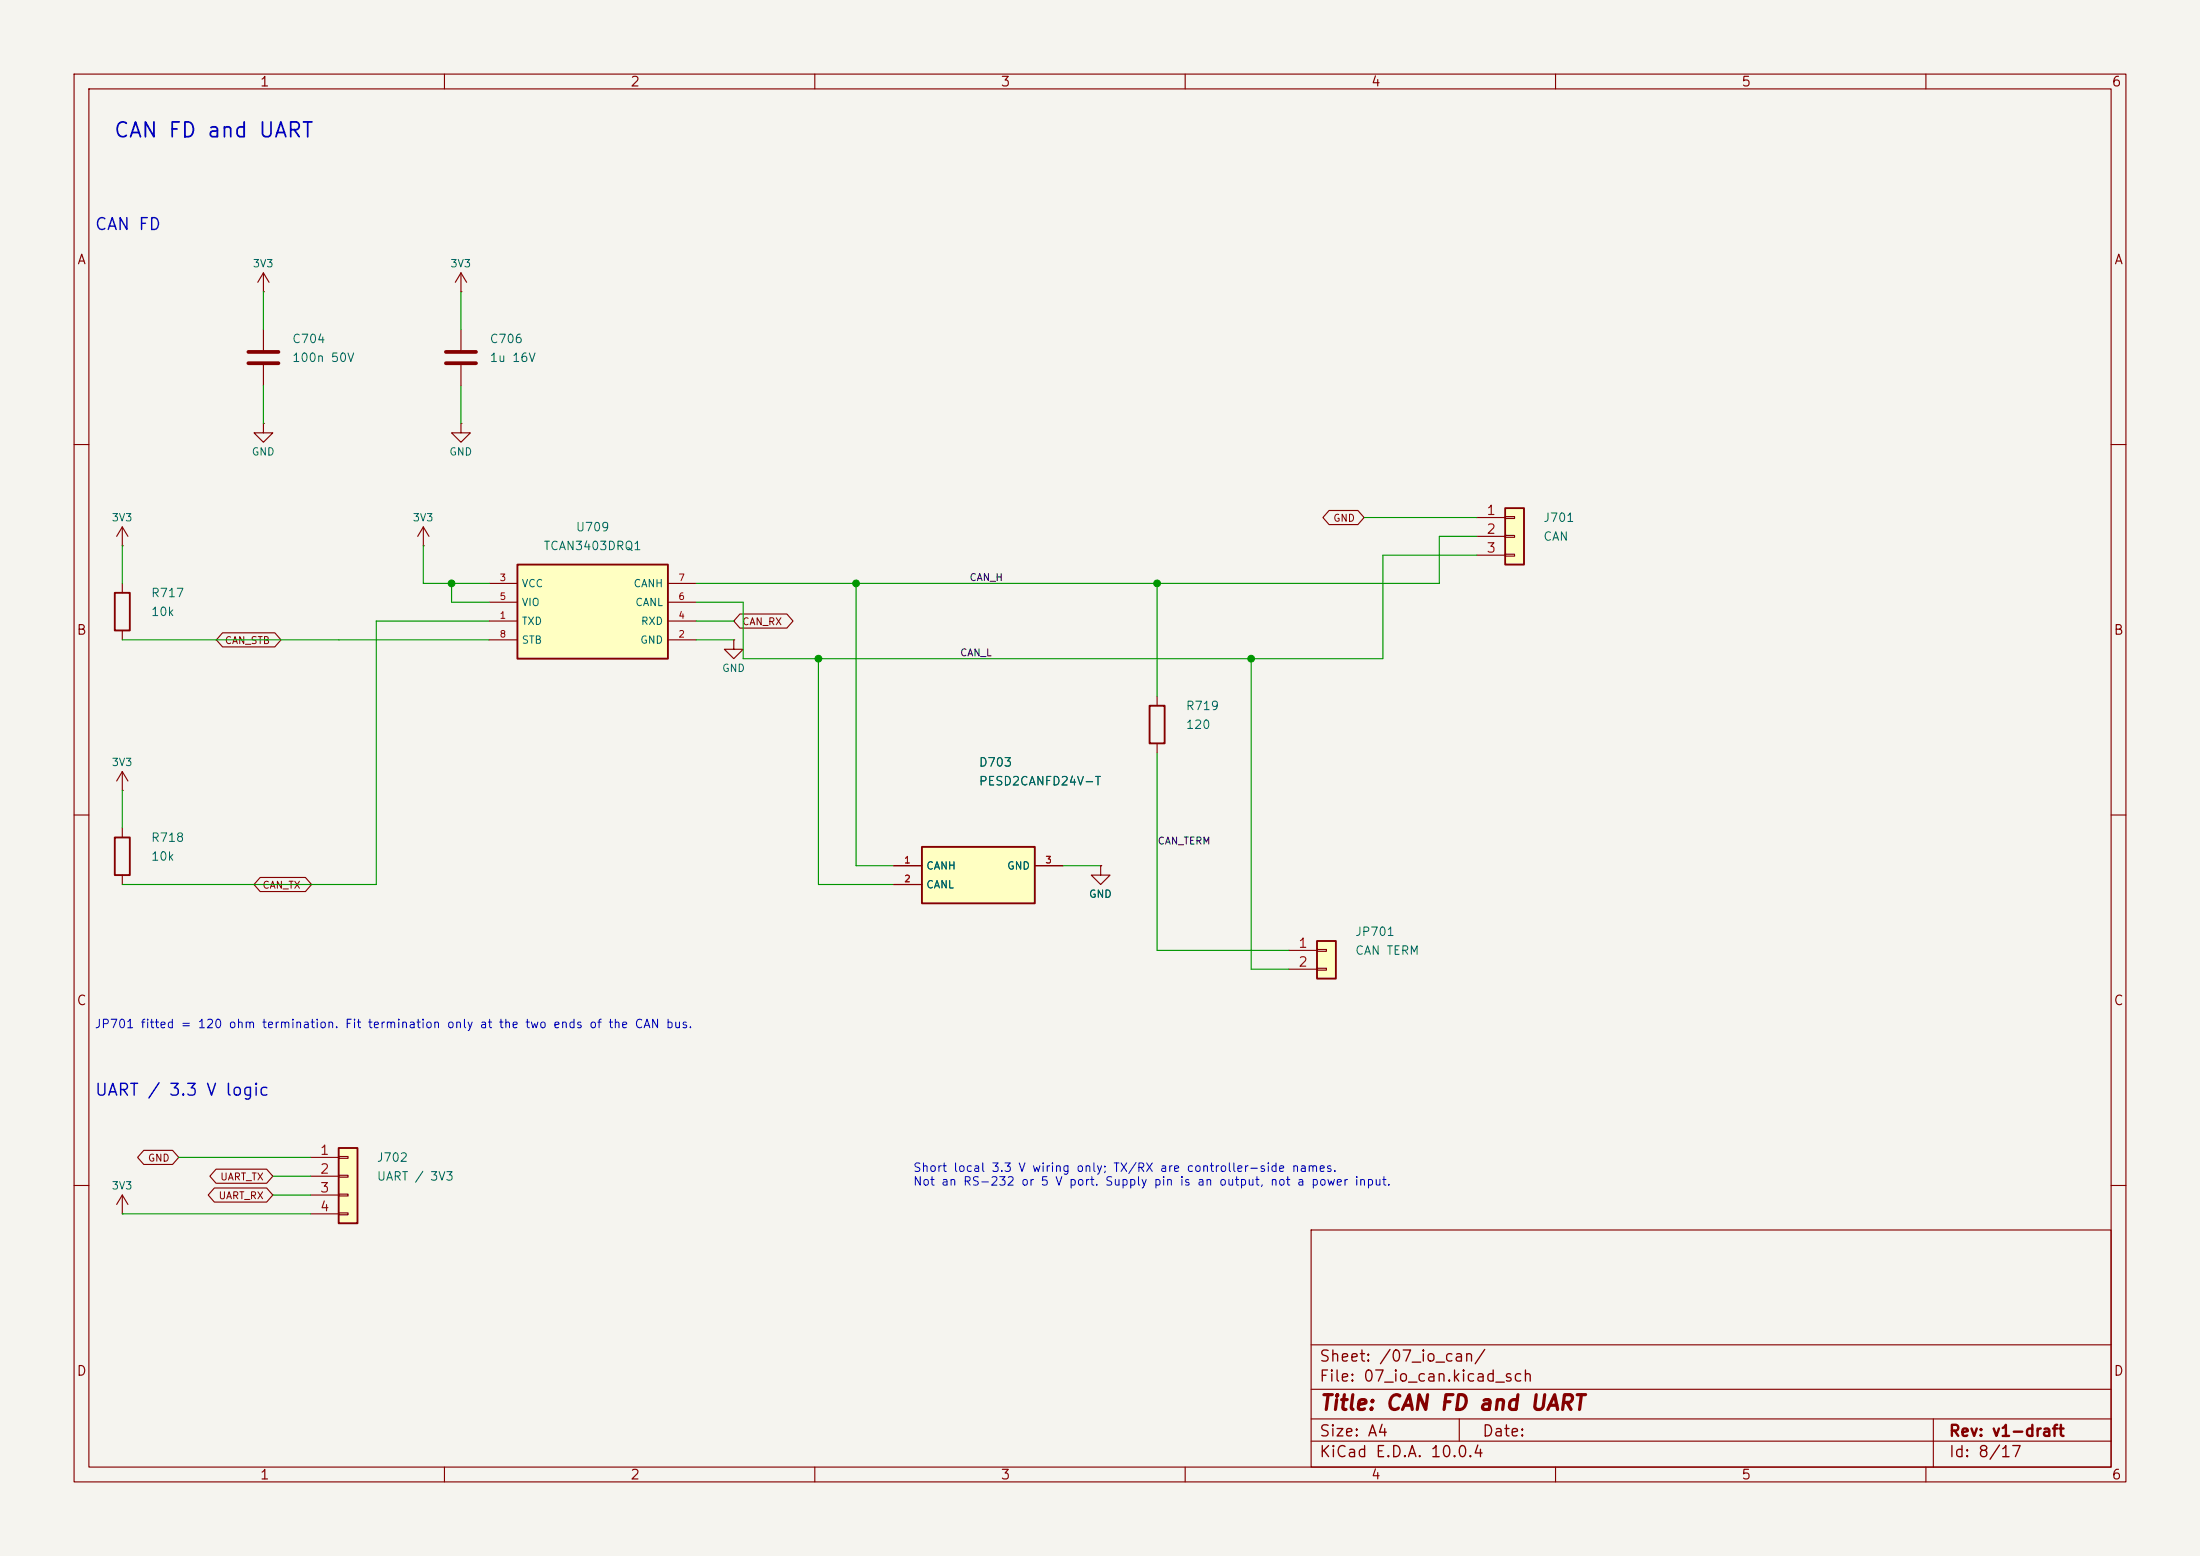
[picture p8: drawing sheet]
(kicad_sch
 (version 20260306)
 (generator "eeschema")
 (paper "A4")
 (title_block
  (title "CAN FD and UART")
  (rev "v1-draft"))
 (lib_symbols
  (symbol "bldc-esc:TCAN3403"
   (pin_names
    (offset 0.508)) (exclude_from_sim no) (in_bom yes) (on_board yes)
   (property "Reference" "U" (at 0 11.43 0) (effects (font (size 1.27 1.27))))
   (property "Value" "TCAN3403" (at 0 8.89 0) (effects (font (size 1.0 1.0))))
   (property "Footprint" "" (at 0 0 0) (effects (font (size 1.0 1.0)) (hide yes)))
   (property "Datasheet" "https://www.ti.com/lit/ds/symlink/tcan3403-q1.pdf" (at 0 0 0) (effects (font (size 1.0 1.0)) (hide yes)))
   (symbol "TCAN3403_0_1"
    (rectangle (start -10.16 6.35) (end 10.16 -6.35) (stroke (width 0.254) (type default)) (fill (type background))))
   (symbol "TCAN3403_1_1"
    (pin power_in line (at -13.97 3.8099999999999996 0) (length 3.81) (name "VCC" (effects (font (size 1.0 1.0)))) (number "3" (effects (font (size 0.9 0.9)))))
    (pin power_in line (at -13.97 1.2699999999999996 0) (length 3.81) (name "VIO" (effects (font (size 1.0 1.0)))) (number "5" (effects (font (size 0.9 0.9)))))
    (pin input line (at -13.97 -1.2700000000000005 0) (length 3.81) (name "TXD" (effects (font (size 1.0 1.0)))) (number "1" (effects (font (size 0.9 0.9)))))
    (pin input line (at -13.97 -3.8100000000000005 0) (length 3.81) (name "STB" (effects (font (size 1.0 1.0)))) (number "8" (effects (font (size 0.9 0.9)))))
    (pin bidirectional line (at 13.97 3.8099999999999996 180) (length 3.81) (name "CANH" (effects (font (size 1.0 1.0)))) (number "7" (effects (font (size 0.9 0.9)))))
    (pin bidirectional line (at 13.97 1.2699999999999996 180) (length 3.81) (name "CANL" (effects (font (size 1.0 1.0)))) (number "6" (effects (font (size 0.9 0.9)))))
    (pin output line (at 13.97 -1.2700000000000005 180) (length 3.81) (name "RXD" (effects (font (size 1.0 1.0)))) (number "4" (effects (font (size 0.9 0.9)))))
    (pin power_in line (at 13.97 -3.8100000000000005 180) (length 3.81) (name "GND" (effects (font (size 1.0 1.0)))) (number "2" (effects (font (size 0.9 0.9))))))
   (embedded_fonts no))
  (symbol "Device:R"
   (pin_numbers (hide yes))
   (pin_names
    (offset 0)) (exclude_from_sim no) (in_bom yes) (on_board yes)
   (in_pos_files yes)
   (duplicate_pin_numbers_are_jumpers no)
   (property "Reference" "R" (at 2.032 0 90) (show_name no) (do_not_autoplace no) (effects (font (size 1.27 1.27))))
   (property "Value" "R" (at 0 0 90) (show_name no) (do_not_autoplace no) (effects (font (size 1.27 1.27))))
   (property "Footprint" "" (at -1.778 0 90) (show_name no) (do_not_autoplace no) (hide yes) (effects (font (size 1.27 1.27))))
   (property "Datasheet" "" (at 0 0 0) (show_name no) (do_not_autoplace no) (hide yes) (effects (font (size 1.27 1.27))))
   (property "Description" "Resistor" (at 0 0 0) (show_name no) (do_not_autoplace no) (hide yes) (effects (font (size 1.27 1.27))))
   (symbol "R_0_1"
    (rectangle (start -1.016 -2.54) (end 1.016 2.54) (stroke (width 0.254) (type default)) (fill (type none))))
   (symbol "R_1_1"
    (pin passive line (at 0 3.81 270) (length 1.27) (name "" (effects (font (size 1.27 1.27)))) (number "1" (effects (font (size 1.27 1.27)))))
    (pin passive line (at 0 -3.81 90) (length 1.27) (name "" (effects (font (size 1.27 1.27)))) (number "2" (effects (font (size 1.27 1.27))))))
   (embedded_fonts no))
  (symbol "Device:C"
   (pin_numbers (hide yes))
   (pin_names
    (offset 0.254)) (exclude_from_sim no) (in_bom yes) (on_board yes)
   (in_pos_files yes)
   (duplicate_pin_numbers_are_jumpers no)
   (property "Reference" "C" (at 0.635 2.54 0) (show_name no) (do_not_autoplace no) (effects (font (size 1.27 1.27)) (justify left)))
   (property "Value" "C" (at 0.635 -2.54 0) (show_name no) (do_not_autoplace no) (effects (font (size 1.27 1.27)) (justify left)))
   (property "Footprint" "" (at 0.9652 -3.81 0) (show_name no) (do_not_autoplace no) (hide yes) (effects (font (size 1.27 1.27))))
   (property "Datasheet" "" (at 0 0 0) (show_name no) (do_not_autoplace no) (hide yes) (effects (font (size 1.27 1.27))))
   (property "Description" "Unpolarized capacitor" (at 0 0 0) (show_name no) (do_not_autoplace no) (hide yes) (effects (font (size 1.27 1.27))))
   (symbol "C_0_1"
    (polyline (pts (xy -2.032 0.762) (xy 2.032 0.762)) (stroke (width 0.508) (type default)) (fill (type none)))
    (polyline (pts (xy -2.032 -0.762) (xy 2.032 -0.762)) (stroke (width 0.508) (type default)) (fill (type none))))
   (symbol "C_1_1"
    (pin passive line (at 0 3.81 270) (length 2.794) (name "" (effects (font (size 1.27 1.27)))) (number "1" (effects (font (size 1.27 1.27)))))
    (pin passive line (at 0 -3.81 90) (length 2.794) (name "" (effects (font (size 1.27 1.27)))) (number "2" (effects (font (size 1.27 1.27))))))
   (embedded_fonts no))
  (symbol "Connector_Generic:Conn_01x03"
   (pin_names
    (offset 1.016) (hide yes)) (exclude_from_sim no) (in_bom yes) (on_board yes)
   (in_pos_files yes)
   (duplicate_pin_numbers_are_jumpers no)
   (property "Reference" "J" (at 0 5.08 0) (show_name no) (do_not_autoplace no) (effects (font (size 1.27 1.27))))
   (property "Value" "Conn_01x03" (at 0 -5.08 0) (show_name no) (do_not_autoplace no) (effects (font (size 1.27 1.27))))
   (property "Footprint" "" (at 0 0 0) (show_name no) (do_not_autoplace no) (hide yes) (effects (font (size 1.27 1.27))))
   (property "Datasheet" "" (at 0 0 0) (show_name no) (do_not_autoplace no) (hide yes) (effects (font (size 1.27 1.27))))
   (property "Description" "Generic connector, single row, 01x03, script generated (kicad-library-utils/schlib/autogen/connector/)" (at 0 0 0) (show_name no) (do_not_autoplace no) (hide yes) (effects (font (size 1.27 1.27))))
   (symbol "Conn_01x03_1_1"
    (rectangle (start -1.27 3.81) (end 1.27 -3.81) (stroke (width 0.254) (type default)) (fill (type background)))
    (rectangle (start -1.27 2.667) (end 0 2.413) (stroke (width 0.1524) (type default)) (fill (type none)))
    (rectangle (start -1.27 0.127) (end 0 -0.127) (stroke (width 0.1524) (type default)) (fill (type none)))
    (rectangle (start -1.27 -2.413) (end 0 -2.667) (stroke (width 0.1524) (type default)) (fill (type none)))
    (pin passive line (at -5.08 2.54 0) (length 3.81) (name "Pin_1" (effects (font (size 1.27 1.27)))) (number "1" (effects (font (size 1.27 1.27)))))
    (pin passive line (at -5.08 0 0) (length 3.81) (name "Pin_2" (effects (font (size 1.27 1.27)))) (number "2" (effects (font (size 1.27 1.27)))))
    (pin passive line (at -5.08 -2.54 0) (length 3.81) (name "Pin_3" (effects (font (size 1.27 1.27)))) (number "3" (effects (font (size 1.27 1.27))))))
   (embedded_fonts no))
  (symbol "Connector_Generic:Conn_01x02"
   (pin_names
    (offset 1.016) (hide yes)) (exclude_from_sim no) (in_bom yes) (on_board yes)
   (in_pos_files yes)
   (duplicate_pin_numbers_are_jumpers no)
   (property "Reference" "J" (at 0 2.54 0) (show_name no) (do_not_autoplace no) (effects (font (size 1.27 1.27))))
   (property "Value" "Conn_01x02" (at 0 -5.08 0) (show_name no) (do_not_autoplace no) (effects (font (size 1.27 1.27))))
   (property "Footprint" "" (at 0 0 0) (show_name no) (do_not_autoplace no) (hide yes) (effects (font (size 1.27 1.27))))
   (property "Datasheet" "" (at 0 0 0) (show_name no) (do_not_autoplace no) (hide yes) (effects (font (size 1.27 1.27))))
   (property "Description" "Generic connector, single row, 01x02, script generated (kicad-library-utils/schlib/autogen/connector/)" (at 0 0 0) (show_name no) (do_not_autoplace no) (hide yes) (effects (font (size 1.27 1.27))))
   (symbol "Conn_01x02_1_1"
    (rectangle (start -1.27 1.27) (end 1.27 -3.81) (stroke (width 0.254) (type default)) (fill (type background)))
    (rectangle (start -1.27 0.127) (end 0 -0.127) (stroke (width 0.1524) (type default)) (fill (type none)))
    (rectangle (start -1.27 -2.413) (end 0 -2.667) (stroke (width 0.1524) (type default)) (fill (type none)))
    (pin passive line (at -5.08 0 0) (length 3.81) (name "Pin_1" (effects (font (size 1.27 1.27)))) (number "1" (effects (font (size 1.27 1.27)))))
    (pin passive line (at -5.08 -2.54 0) (length 3.81) (name "Pin_2" (effects (font (size 1.27 1.27)))) (number "2" (effects (font (size 1.27 1.27))))))
   (embedded_fonts no))
  (symbol "bldc-esc:PESD2CANFD24V_T"
   (pin_names
    (offset 0.508)) (exclude_from_sim no) (in_bom yes) (on_board yes)
   (property "Reference" "U" (at 0 8.89 0) (effects (font (size 1.27 1.27))))
   (property "Value" "PESD2CANFD24V_T" (at 0 6.35 0) (effects (font (size 1.0 1.0))))
   (property "Footprint" "" (at 0 0 0) (effects (font (size 1.0 1.0)) (hide yes)))
   (property "Datasheet" "https://assets.nexperia.com/documents/data-sheet/PESD2CANFD24V-T.pdf" (at 0 0 0) (effects (font (size 1.0 1.0)) (hide yes)))
   (symbol "PESD2CANFD24V_T_0_1"
    (rectangle (start -7.62 3.81) (end 7.62 -3.81) (stroke (width 0.254) (type default)) (fill (type background))))
   (symbol "PESD2CANFD24V_T_1_1"
    (pin passive line (at -11.43 1.27 0) (length 3.81) (name "CANH" (effects (font (size 1.0 1.0)))) (number "1" (effects (font (size 0.9 0.9)))))
    (pin passive line (at -11.43 -1.27 0) (length 3.81) (name "CANL" (effects (font (size 1.0 1.0)))) (number "2" (effects (font (size 0.9 0.9)))))
    (pin passive line (at 11.43 1.27 180) (length 3.81) (name "GND" (effects (font (size 1.0 1.0)))) (number "3" (effects (font (size 0.9 0.9))))))
   (embedded_fonts no))
  (symbol "Connector_Generic:Conn_01x04"
   (pin_names
    (offset 1.016) (hide yes)) (exclude_from_sim no) (in_bom yes) (on_board yes)
   (in_pos_files yes)
   (duplicate_pin_numbers_are_jumpers no)
   (property "Reference" "J" (at 0 5.08 0) (show_name no) (do_not_autoplace no) (effects (font (size 1.27 1.27))))
   (property "Value" "Conn_01x04" (at 0 -7.62 0) (show_name no) (do_not_autoplace no) (effects (font (size 1.27 1.27))))
   (property "Footprint" "" (at 0 0 0) (show_name no) (do_not_autoplace no) (hide yes) (effects (font (size 1.27 1.27))))
   (property "Datasheet" "" (at 0 0 0) (show_name no) (do_not_autoplace no) (hide yes) (effects (font (size 1.27 1.27))))
   (property "Description" "Generic connector, single row, 01x04, script generated (kicad-library-utils/schlib/autogen/connector/)" (at 0 0 0) (show_name no) (do_not_autoplace no) (hide yes) (effects (font (size 1.27 1.27))))
   (symbol "Conn_01x04_1_1"
    (rectangle (start -1.27 3.81) (end 1.27 -6.35) (stroke (width 0.254) (type default)) (fill (type background)))
    (rectangle (start -1.27 2.667) (end 0 2.413) (stroke (width 0.1524) (type default)) (fill (type none)))
    (rectangle (start -1.27 0.127) (end 0 -0.127) (stroke (width 0.1524) (type default)) (fill (type none)))
    (rectangle (start -1.27 -2.413) (end 0 -2.667) (stroke (width 0.1524) (type default)) (fill (type none)))
    (rectangle (start -1.27 -4.953) (end 0 -5.207) (stroke (width 0.1524) (type default)) (fill (type none)))
    (pin passive line (at -5.08 2.54 0) (length 3.81) (name "Pin_1" (effects (font (size 1.27 1.27)))) (number "1" (effects (font (size 1.27 1.27)))))
    (pin passive line (at -5.08 0 0) (length 3.81) (name "Pin_2" (effects (font (size 1.27 1.27)))) (number "2" (effects (font (size 1.27 1.27)))))
    (pin passive line (at -5.08 -2.54 0) (length 3.81) (name "Pin_3" (effects (font (size 1.27 1.27)))) (number "3" (effects (font (size 1.27 1.27)))))
    (pin passive line (at -5.08 -5.08 0) (length 3.81) (name "Pin_4" (effects (font (size 1.27 1.27)))) (number "4" (effects (font (size 1.27 1.27))))))
   (embedded_fonts no))
  (symbol "power:GND"
   (power global)
   (pin_numbers (hide yes))
   (pin_names
    (offset 0) (hide yes)) (exclude_from_sim no) (in_bom yes) (on_board yes)
   (in_pos_files yes)
   (duplicate_pin_numbers_are_jumpers no)
   (property "Reference" "#PWR" (at 0 -6.35 0) (show_name no) (do_not_autoplace no) (hide yes) (effects (font (size 1.27 1.27))))
   (property "Value" "GND" (at 0 -3.81 0) (show_name no) (do_not_autoplace no) (effects (font (size 1.27 1.27))))
   (property "Footprint" "" (at 0 0 0) (show_name no) (do_not_autoplace no) (hide yes) (effects (font (size 1.27 1.27))))
   (property "Datasheet" "" (at 0 0 0) (show_name no) (do_not_autoplace no) (hide yes) (effects (font (size 1.27 1.27))))
   (property "Description" "Power symbol creates a global label with name \"GND\" , ground" (at 0 0 0) (show_name no) (do_not_autoplace no) (hide yes) (effects (font (size 1.27 1.27))))
   (symbol "GND_0_1"
    (polyline (pts (xy 0 0) (xy 0 -1.27) (xy 1.27 -1.27) (xy 0 -2.54) (xy -1.27 -1.27) (xy 0 -1.27)) (stroke (width 0) (type default)) (fill (type none))))
   (symbol "GND_1_1"
    (pin power_in line (at 0 0 270) (length 0) (name "" (effects (font (size 1.27 1.27)))) (number "1" (effects (font (size 1.27 1.27))))))
   (embedded_fonts no))
  (symbol "power:VCC"
   (power global)
   (pin_numbers (hide yes))
   (pin_names
    (offset 0) (hide yes)) (exclude_from_sim no) (in_bom yes) (on_board yes)
   (in_pos_files yes)
   (duplicate_pin_numbers_are_jumpers no)
   (property "Reference" "#PWR" (at 0 -3.81 0) (show_name no) (do_not_autoplace no) (hide yes) (effects (font (size 1.27 1.27))))
   (property "Value" "VCC" (at 0 3.556 0) (show_name no) (do_not_autoplace no) (effects (font (size 1.27 1.27))))
   (property "Footprint" "" (at 0 0 0) (show_name no) (do_not_autoplace no) (hide yes) (effects (font (size 1.27 1.27))))
   (property "Datasheet" "" (at 0 0 0) (show_name no) (do_not_autoplace no) (hide yes) (effects (font (size 1.27 1.27))))
   (property "Description" "Power symbol creates a global label with name \"VCC\"" (at 0 0 0) (show_name no) (do_not_autoplace no) (hide yes) (effects (font (size 1.27 1.27))))
   (symbol "VCC_0_1"
    (polyline (pts (xy -0.762 1.27) (xy 0 2.54)) (stroke (width 0) (type default)) (fill (type none)))
    (polyline (pts (xy 0 2.54) (xy 0.762 1.27)) (stroke (width 0) (type default)) (fill (type none)))
    (polyline (pts (xy 0 0) (xy 0 2.54)) (stroke (width 0) (type default)) (fill (type none))))
   (symbol "VCC_1_1"
    (pin power_in line (at 0 0 90) (length 0) (name "" (effects (font (size 1.27 1.27)))) (number "1" (effects (font (size 1.27 1.27))))))
   (embedded_fonts no)))
 (text "CAN FD and UART" (at 15.24 17.78 0) (effects (font (size 2.0 2.0)) (justify left)))
 (text "CAN FD" (at 12.7 30.48 0) (effects (font (size 1.6 1.6)) (justify left)))
 (text "JP701 fitted = 120 ohm termination. Fit termination only at the two ends of the CAN bus." (at 12.7 138.43 0) (effects (font (size 1.15 1.15)) (justify left)))
 (text "UART / 3.3 V logic" (at 12.7 147.32 0) (effects (font (size 1.6 1.6)) (justify left)))
 (text "Short local 3.3 V wiring only; TX/RX are controller-side names.\nNot an RS-232 or 5 V port. Supply pin is an output, not a power input." (at 123.19 158.75 0) (effects (font (size 1.15 1.15)) (justify left)))
 (symbol
  (lib_id "bldc-esc:TCAN3403") (at 80.01 82.55 0) (unit 1) (exclude_from_sim no) (in_bom yes) (on_board yes) (dnp no)
  (property "Reference" "U709" (at 80.01 71.12 0) (effects (font (size 1.15 1.15))))
  (property "Value" "TCAN3403DRQ1" (at 80.01 73.66 0) (effects (font (size 1.15 1.15))))
  (property "Footprint" "Package_SO:SOIC-8_3.9x4.9mm_P1.27mm" (at 80.01 82.55 0) (effects (font (size 1.15 1.15))) (hide yes))
  (property "Datasheet" "https://www.ti.com/lit/ds/symlink/tcan3403-q1.pdf" (at 80.01 82.55 0) (effects (font (size 1.15 1.15))) (hide yes))
  (property "MPN" "TCAN3403DRQ1" (at 80.01 82.55 0) (effects (font (size 1.15 1.15))) (hide yes))
  (property "Manufacturer" "Texas Instruments" (at 80.01 82.55 0) (effects (font (size 1.15 1.15))) (hide yes)))
 (symbol
  (lib_id "Device:C") (at 35.56 48.26 0) (unit 1) (exclude_from_sim no) (in_bom yes) (on_board yes) (dnp no)
  (property "Reference" "C704" (at 39.37 45.72 0) (effects (font (size 1.15 1.15)) (justify left)))
  (property "Value" "100n 50V" (at 39.37 48.26 0) (effects (font (size 1.15 1.15)) (justify left)))
  (property "Footprint" "Capacitor_SMD:C_0603_1608Metric" (at 35.56 48.26 0) (effects (font (size 1.15 1.15)) (justify left)) (hide yes))
  (property "Datasheet" "" (at 35.56 48.26 0) (effects (font (size 1.15 1.15)) (justify left)) (hide yes))
  (property "MPN" "C0603C104K5RACTU" (at 35.56 48.26 0) (effects (font (size 1.15 1.15)) (justify left)) (hide yes))
  (property "Manufacturer" "KEMET" (at 35.56 48.26 0) (effects (font (size 1.15 1.15)) (justify left)) (hide yes)))
 (symbol
  (lib_id "Device:C") (at 62.23 48.26 0) (unit 1) (exclude_from_sim no) (in_bom yes) (on_board yes) (dnp no)
  (property "Reference" "C706" (at 66.04 45.72 0) (effects (font (size 1.15 1.15)) (justify left)))
  (property "Value" "1u 16V" (at 66.04 48.26 0) (effects (font (size 1.15 1.15)) (justify left)))
  (property "Footprint" "Capacitor_SMD:C_0603_1608Metric" (at 62.23 48.26 0) (effects (font (size 1.15 1.15)) (justify left)) (hide yes))
  (property "Datasheet" "" (at 62.23 48.26 0) (effects (font (size 1.15 1.15)) (justify left)) (hide yes))
  (property "MPN" "C0603C105K4RACTU" (at 62.23 48.26 0) (effects (font (size 1.15 1.15)) (justify left)) (hide yes))
  (property "Manufacturer" "KEMET" (at 62.23 48.26 0) (effects (font (size 1.15 1.15)) (justify left)) (hide yes)))
 (symbol
  (lib_id "Device:R") (at 16.51 82.55 0) (unit 1) (exclude_from_sim no) (in_bom yes) (on_board yes) (dnp no)
  (property "Reference" "R717" (at 20.32 80.01 0) (effects (font (size 1.15 1.15)) (justify left)))
  (property "Value" "10k" (at 20.32 82.55 0) (effects (font (size 1.15 1.15)) (justify left)))
  (property "Footprint" "Resistor_SMD:R_0603_1608Metric" (at 16.51 82.55 0) (effects (font (size 1.15 1.15)) (justify left)) (hide yes))
  (property "Datasheet" "" (at 16.51 82.55 0) (effects (font (size 1.15 1.15)) (justify left)) (hide yes))
  (property "MPN" "RC0603FR-0710KL" (at 16.51 82.55 0) (effects (font (size 1.15 1.15)) (justify left)) (hide yes))
  (property "Manufacturer" "Yageo" (at 16.51 82.55 0) (effects (font (size 1.15 1.15)) (justify left)) (hide yes)))
 (symbol
  (lib_id "Device:R") (at 16.51 115.57 0) (unit 1) (exclude_from_sim no) (in_bom yes) (on_board yes) (dnp no)
  (property "Reference" "R718" (at 20.32 113.03 0) (effects (font (size 1.15 1.15)) (justify left)))
  (property "Value" "10k" (at 20.32 115.57 0) (effects (font (size 1.15 1.15)) (justify left)))
  (property "Footprint" "Resistor_SMD:R_0603_1608Metric" (at 16.51 115.57 0) (effects (font (size 1.15 1.15)) (justify left)) (hide yes))
  (property "Datasheet" "" (at 16.51 115.57 0) (effects (font (size 1.15 1.15)) (justify left)) (hide yes))
  (property "MPN" "RC0603FR-0710KL" (at 16.51 115.57 0) (effects (font (size 1.15 1.15)) (justify left)) (hide yes))
  (property "Manufacturer" "Yageo" (at 16.51 115.57 0) (effects (font (size 1.15 1.15)) (justify left)) (hide yes)))
 (symbol
  (lib_id "bldc-esc:PESD2CANFD24V_T") (at 132.08 118.11 0) (unit 1) (exclude_from_sim no) (in_bom yes) (on_board yes) (dnp no)
  (property "Reference" "D703" (at 132.08 102.87 0) (effects (font (size 1.15 1.15)) (justify left)))
  (property "Value" "PESD2CANFD24V-T" (at 132.08 105.41 0) (effects (font (size 1.15 1.15)) (justify left)))
  (property "Footprint" "Package_TO_SOT_SMD:SOT-23" (at 132.08 118.11 0) (effects (font (size 1.15 1.15)) (justify left)) (hide yes))
  (property "Datasheet" "https://assets.nexperia.com/documents/data-sheet/PESD2CANFD24V-T.pdf" (at 132.08 118.11 0) (effects (font (size 1.15 1.15)) (justify left)) (hide yes))
  (property "MPN" "PESD2CANFD24V-T,215" (at 132.08 118.11 0) (effects (font (size 1.15 1.15)) (justify left)) (hide yes))
  (property "Manufacturer" "Nexperia" (at 132.08 118.11 0) (effects (font (size 1.15 1.15)) (justify left)) (hide yes)))
 (symbol
  (lib_id "Connector_Generic:Conn_01x03") (at 204.47 72.39 0) (unit 1) (exclude_from_sim no) (in_bom yes) (on_board yes) (dnp no)
  (property "Reference" "J701" (at 208.28 69.85 0) (effects (font (size 1.15 1.15)) (justify left)))
  (property "Value" "CAN" (at 208.28 72.39 0) (effects (font (size 1.15 1.15)) (justify left)))
  (property "Footprint" "Connector_JST:JST_GH_BM03B-GHS-TBT_1x03-1MP_P1.25mm_Vertical" (at 204.47 72.39 0) (effects (font (size 1.15 1.15)) (justify left)) (hide yes))
  (property "Datasheet" "" (at 204.47 72.39 0) (effects (font (size 1.15 1.15)) (justify left)) (hide yes))
  (property "MPN" "BM03B-GHS-TBT(LF)(SN)" (at 204.47 72.39 0) (effects (font (size 1.15 1.15)) (justify left)) (hide yes))
  (property "Manufacturer" "JST" (at 204.47 72.39 0) (effects (font (size 1.15 1.15)) (justify left)) (hide yes)))
 (symbol
  (lib_id "Device:R") (at 156.21 97.79 0) (unit 1) (exclude_from_sim no) (in_bom yes) (on_board yes) (dnp no)
  (property "Reference" "R719" (at 160.02 95.25 0) (effects (font (size 1.15 1.15)) (justify left)))
  (property "Value" "120" (at 160.02 97.79 0) (effects (font (size 1.15 1.15)) (justify left)))
  (property "Footprint" "Resistor_SMD:R_0805_2012Metric" (at 156.21 97.79 0) (effects (font (size 1.15 1.15)) (justify left)) (hide yes))
  (property "Datasheet" "" (at 156.21 97.79 0) (effects (font (size 1.15 1.15)) (justify left)) (hide yes))
  (property "MPN" "RC0805FR-07120RL" (at 156.21 97.79 0) (effects (font (size 1.15 1.15)) (justify left)) (hide yes))
  (property "Manufacturer" "Yageo" (at 156.21 97.79 0) (effects (font (size 1.15 1.15)) (justify left)) (hide yes)))
 (symbol
  (lib_id "Connector_Generic:Conn_01x02") (at 179.07 128.27 0) (unit 1) (exclude_from_sim no) (in_bom yes) (on_board yes) (dnp no)
  (property "Reference" "JP701" (at 182.88 125.73 0) (effects (font (size 1.15 1.15)) (justify left)))
  (property "Value" "CAN TERM" (at 182.88 128.27 0) (effects (font (size 1.15 1.15)) (justify left)))
  (property "Footprint" "Connector_PinHeader_2.54mm:PinHeader_1x02_P2.54mm_Vertical" (at 179.07 128.27 0) (effects (font (size 1.15 1.15)) (justify left)) (hide yes))
  (property "Datasheet" "" (at 179.07 128.27 0) (effects (font (size 1.15 1.15)) (justify left)) (hide yes))
  (property "MPN" "M20-9990245" (at 179.07 128.27 0) (effects (font (size 1.15 1.15)) (justify left)) (hide yes))
  (property "Manufacturer" "Harwin" (at 179.07 128.27 0) (effects (font (size 1.15 1.15)) (justify left)) (hide yes)))
 (symbol
  (lib_id "Connector_Generic:Conn_01x04") (at 46.99 158.75 0) (unit 1) (exclude_from_sim no) (in_bom yes) (on_board yes) (dnp no)
  (property "Reference" "J702" (at 50.8 156.21 0) (effects (font (size 1.15 1.15)) (justify left)))
  (property "Value" "UART / 3V3" (at 50.8 158.75 0) (effects (font (size 1.15 1.15)) (justify left)))
  (property "Footprint" "Connector_JST:JST_GH_BM04B-GHS-TBT_1x04-1MP_P1.25mm_Vertical" (at 46.99 158.75 0) (effects (font (size 1.15 1.15)) (justify left)) (hide yes))
  (property "Datasheet" "" (at 46.99 158.75 0) (effects (font (size 1.15 1.15)) (justify left)) (hide yes))
  (property "MPN" "BM04B-GHS-TBT(LF)(SN)" (at 46.99 158.75 0) (effects (font (size 1.15 1.15)) (justify left)) (hide yes))
  (property "Manufacturer" "JST" (at 46.99 158.75 0) (effects (font (size 1.15 1.15)) (justify left)) (hide yes)))
 (symbol
  (lib_id "power:VCC") (at 62.23 39.37 0) (unit 1) (exclude_from_sim no) (in_bom no) (on_board yes) (dnp no)
  (property "Reference" "#PWR070001" (at 62.23 39.37 0) (effects (font (size 1.0 1.0)) (hide yes)))
  (property "Value" "3V3" (at 62.23 35.56 0) (effects (font (size 1.0 1.0)))))
 (symbol
  (lib_id "power:GND") (at 62.23 57.15 0) (unit 1) (exclude_from_sim no) (in_bom no) (on_board yes) (dnp no)
  (property "Reference" "#PWR070002" (at 62.23 57.15 0) (effects (font (size 1.0 1.0)) (hide yes)))
  (property "Value" "GND" (at 62.23 60.96 0) (effects (font (size 1.0 1.0)))))
 (symbol
  (lib_id "power:VCC") (at 16.51 163.83 0) (unit 1) (exclude_from_sim no) (in_bom no) (on_board yes) (dnp no)
  (property "Reference" "#PWR070003" (at 16.51 163.83 0) (effects (font (size 1.0 1.0)) (hide yes)))
  (property "Value" "3V3" (at 16.51 160.02 0) (effects (font (size 1.0 1.0)))))
 (symbol
  (lib_id "power:VCC") (at 57.15 73.66 0) (unit 1) (exclude_from_sim no) (in_bom no) (on_board yes) (dnp no)
  (property "Reference" "#PWR070004" (at 57.15 73.66 0) (effects (font (size 1.0 1.0)) (hide yes)))
  (property "Value" "3V3" (at 57.15 69.85 0) (effects (font (size 1.0 1.0)))))
 (symbol
  (lib_id "power:GND") (at 99.06 86.36 0) (unit 1) (exclude_from_sim no) (in_bom no) (on_board yes) (dnp no)
  (property "Reference" "#PWR070005" (at 99.06 86.36 0) (effects (font (size 1.0 1.0)) (hide yes)))
  (property "Value" "GND" (at 99.06 90.17 0) (effects (font (size 1.0 1.0)))))
 (symbol
  (lib_id "power:VCC") (at 35.56 39.37 0) (unit 1) (exclude_from_sim no) (in_bom no) (on_board yes) (dnp no)
  (property "Reference" "#PWR070006" (at 35.56 39.37 0) (effects (font (size 1.0 1.0)) (hide yes)))
  (property "Value" "3V3" (at 35.56 35.56 0) (effects (font (size 1.0 1.0)))))
 (symbol
  (lib_id "power:GND") (at 35.56 57.15 0) (unit 1) (exclude_from_sim no) (in_bom no) (on_board yes) (dnp no)
  (property "Reference" "#PWR070007" (at 35.56 57.15 0) (effects (font (size 1.0 1.0)) (hide yes)))
  (property "Value" "GND" (at 35.56 60.96 0) (effects (font (size 1.0 1.0)))))
 (symbol
  (lib_id "power:VCC") (at 16.51 73.66 0) (unit 1) (exclude_from_sim no) (in_bom no) (on_board yes) (dnp no)
  (property "Reference" "#PWR070008" (at 16.51 73.66 0) (effects (font (size 1.0 1.0)) (hide yes)))
  (property "Value" "3V3" (at 16.51 69.85 0) (effects (font (size 1.0 1.0)))))
 (symbol
  (lib_id "power:VCC") (at 16.51 106.68 0) (unit 1) (exclude_from_sim no) (in_bom no) (on_board yes) (dnp no)
  (property "Reference" "#PWR070009" (at 16.51 106.68 0) (effects (font (size 1.0 1.0)) (hide yes)))
  (property "Value" "3V3" (at 16.51 102.87 0) (effects (font (size 1.0 1.0)))))
 (symbol
  (lib_id "power:GND") (at 148.59 116.84 0) (unit 1) (exclude_from_sim no) (in_bom no) (on_board yes) (dnp no)
  (property "Reference" "#PWR070010" (at 148.59 116.84 0) (effects (font (size 1.0 1.0)) (hide yes)))
  (property "Value" "GND" (at 148.59 120.65 0) (effects (font (size 1.0 1.0)))))
 (wire (pts (xy 16.51 73.66) (xy 16.51 78.74)) (stroke (width 0) (type default)))
 (wire (pts (xy 16.51 106.68) (xy 16.51 111.76)) (stroke (width 0) (type default)))
 (wire (pts (xy 16.51 163.83) (xy 41.91 163.83)) (stroke (width 0) (type default)))
 (wire (pts (xy 35.56 39.37) (xy 35.56 44.45)) (stroke (width 0) (type default)))
 (wire (pts (xy 57.15 73.66) (xy 57.15 78.74)) (stroke (width 0) (type default)))
 (wire (pts (xy 57.15 78.74) (xy 60.96 78.74)) (stroke (width 0) (type default)))
 (wire (pts (xy 60.96 78.74) (xy 60.96 81.28)) (stroke (width 0) (type default)))
 (wire (pts (xy 60.96 78.74) (xy 66.04 78.74)) (stroke (width 0) (type default)))
 (wire (pts (xy 60.96 81.28) (xy 66.04 81.28)) (stroke (width 0) (type default)))
 (wire (pts (xy 62.23 39.37) (xy 62.23 44.45)) (stroke (width 0) (type default)))
 (wire (pts (xy 93.98 78.74) (xy 115.57 78.74)) (stroke (width 0) (type default)))
 (wire (pts (xy 115.57 78.74) (xy 115.57 116.84)) (stroke (width 0) (type default)))
 (wire (pts (xy 115.57 78.74) (xy 156.21 78.74)) (stroke (width 0) (type default)))
 (wire (pts (xy 115.57 116.84) (xy 120.65 116.84)) (stroke (width 0) (type default)))
 (wire (pts (xy 156.21 78.74) (xy 156.21 93.98)) (stroke (width 0) (type default)))
 (wire (pts (xy 156.21 78.74) (xy 194.31 78.74)) (stroke (width 0) (type default)))
 (wire (pts (xy 194.31 72.39) (xy 194.31 78.74)) (stroke (width 0) (type default)))
 (wire (pts (xy 194.31 72.39) (xy 199.39 72.39)) (stroke (width 0) (type default)))
 (wire (pts (xy 93.98 81.28) (xy 100.33 81.28)) (stroke (width 0) (type default)))
 (wire (pts (xy 100.33 81.28) (xy 100.33 88.9)) (stroke (width 0) (type default)))
 (wire (pts (xy 100.33 88.9) (xy 110.49 88.9)) (stroke (width 0) (type default)))
 (wire (pts (xy 110.49 88.9) (xy 110.49 119.38)) (stroke (width 0) (type default)))
 (wire (pts (xy 110.49 88.9) (xy 168.91 88.9)) (stroke (width 0) (type default)))
 (wire (pts (xy 110.49 119.38) (xy 120.65 119.38)) (stroke (width 0) (type default)))
 (wire (pts (xy 168.91 88.9) (xy 168.91 130.81)) (stroke (width 0) (type default)))
 (wire (pts (xy 168.91 88.9) (xy 186.69 88.9)) (stroke (width 0) (type default)))
 (wire (pts (xy 168.91 130.81) (xy 173.99 130.81)) (stroke (width 0) (type default)))
 (wire (pts (xy 186.69 74.93) (xy 186.69 88.9)) (stroke (width 0) (type default)))
 (wire (pts (xy 186.69 74.93) (xy 199.39 74.93)) (stroke (width 0) (type default)))
 (wire (pts (xy 93.98 83.82) (xy 99.06 83.82)) (stroke (width 0) (type default)))
 (wire (pts (xy 16.51 86.36) (xy 45.72 86.36)) (stroke (width 0) (type default)))
 (wire (pts (xy 45.72 86.36) (xy 66.04 86.36)) (stroke (width 0) (type default)))
 (wire (pts (xy 156.21 101.6) (xy 156.21 128.27)) (stroke (width 0) (type default)))
 (wire (pts (xy 156.21 128.27) (xy 173.99 128.27)) (stroke (width 0) (type default)))
 (wire (pts (xy 16.51 119.38) (xy 50.8 119.38)) (stroke (width 0) (type default)))
 (wire (pts (xy 50.8 83.82) (xy 50.8 119.38)) (stroke (width 0) (type default)))
 (wire (pts (xy 50.8 83.82) (xy 66.04 83.82)) (stroke (width 0) (type default)))
 (wire (pts (xy 24.13 156.21) (xy 41.91 156.21)) (stroke (width 0) (type default)))
 (wire (pts (xy 35.56 52.07) (xy 35.56 57.15)) (stroke (width 0) (type default)))
 (wire (pts (xy 62.23 52.07) (xy 62.23 57.15)) (stroke (width 0) (type default)))
 (wire (pts (xy 93.98 86.36) (xy 99.06 86.36)) (stroke (width 0) (type default)))
 (wire (pts (xy 143.51 116.84) (xy 148.59 116.84)) (stroke (width 0) (type default)))
 (wire (pts (xy 184.15 69.85) (xy 199.39 69.85)) (stroke (width 0) (type default)))
 (wire (pts (xy 36.83 161.29) (xy 41.91 161.29)) (stroke (width 0) (type default)))
 (wire (pts (xy 36.83 158.75) (xy 41.91 158.75)) (stroke (width 0) (type default)))
 (junction (at 115.57 78.74)
  (diameter 0) (color 0 0 0 0))
 (junction (at 156.21 78.74)
  (diameter 0) (color 0 0 0 0))
 (junction (at 110.49 88.9)
  (diameter 0) (color 0 0 0 0))
 (junction (at 168.91 88.9)
  (diameter 0) (color 0 0 0 0))
 (junction (at 60.96 78.74)
  (diameter 0) (color 0 0 0 0))
 (global_label "GND"
  (shape bidirectional) (at 184.15 69.85 180) (effects (font (size 0.95 0.95)) (justify right)))
 (label "CAN_TERM" (at 156.21 114.3 0) (effects (font (size 0.95 0.95)) (justify left bottom)))
 (label "CAN_H" (at 130.81 78.74 0) (effects (font (size 0.95 0.95)) (justify left bottom)))
 (label "CAN_L" (at 129.54 88.9 0) (effects (font (size 0.95 0.95)) (justify left bottom)))
 (global_label "CAN_STB"
  (shape bidirectional) (at 29.21 86.36 0) (effects (font (size 0.95 0.95)) (justify left)))
 (global_label "CAN_TX"
  (shape bidirectional) (at 34.29 119.38 0) (effects (font (size 0.95 0.95)) (justify left)))
 (global_label "GND"
  (shape bidirectional) (at 24.13 156.21 180) (effects (font (size 0.95 0.95)) (justify right)))
 (global_label "CAN_RX"
  (shape bidirectional) (at 99.06 83.82 0) (effects (font (size 0.95 0.95)) (justify left)))
 (global_label "UART_TX"
  (shape bidirectional) (at 36.83 158.75 180) (effects (font (size 0.95 0.95)) (justify right)))
 (global_label "UART_RX"
  (shape bidirectional) (at 36.83 161.29 180) (effects (font (size 0.95 0.95)) (justify right)))
 (embedded_fonts no))
